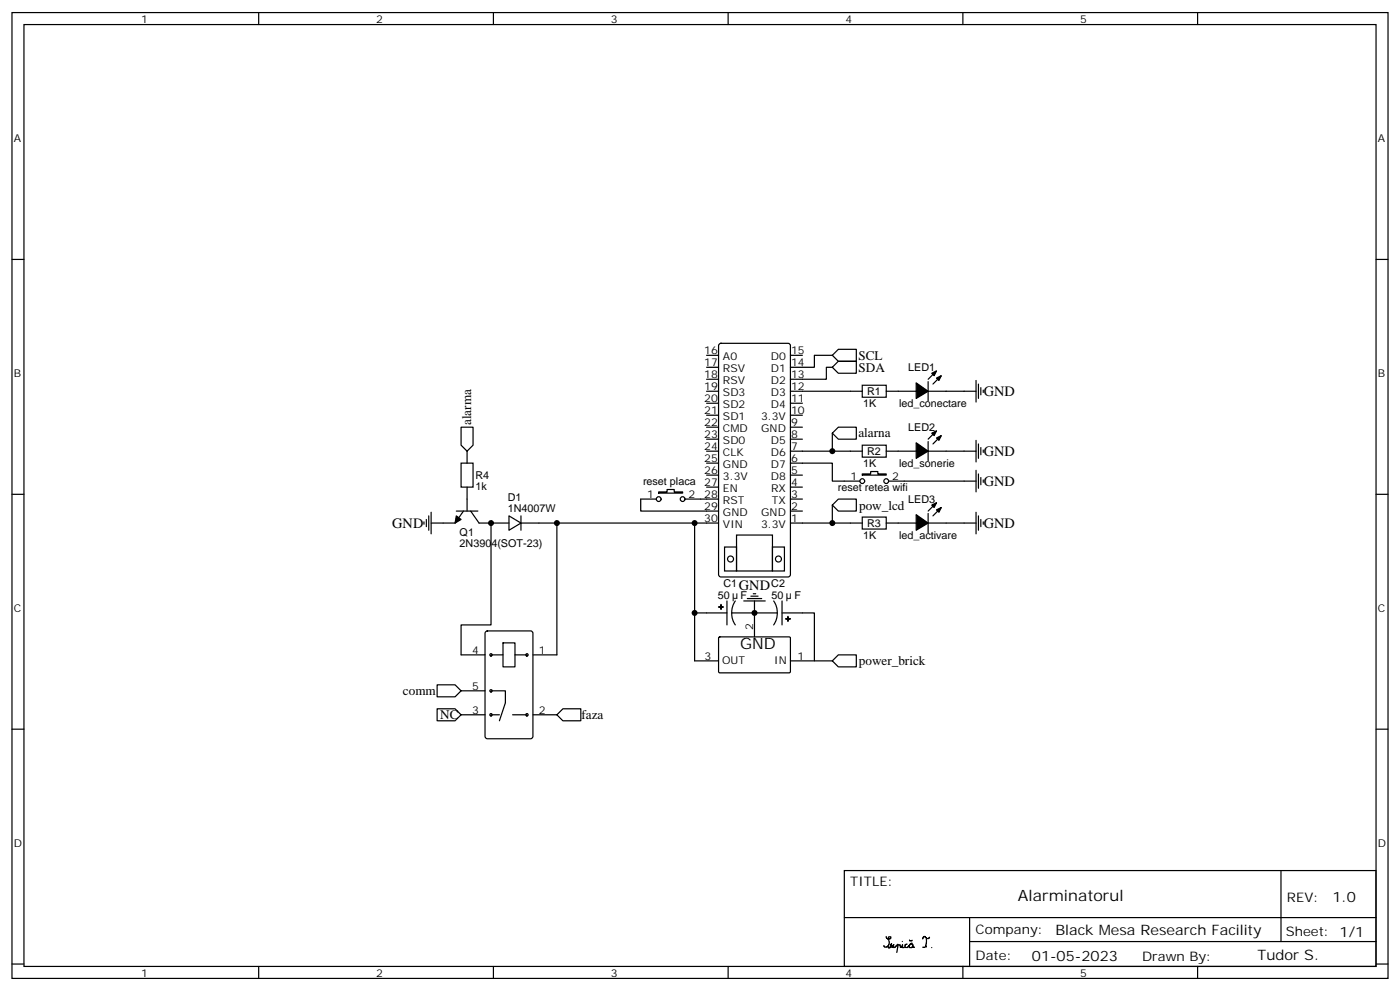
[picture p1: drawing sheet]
<svg xmlns="http://www.w3.org/2000/svg" width="412mm" height="292mm" viewBox="0 0 412 292" stroke-linecap="round" stroke-linejoin="round" font-family="sans-serif">
<g fill="none" stroke="#000" stroke-width=".35">
<path d="M3.5 3.7h405.4v284.3h-405.4zM7.1 7.2h398.2v277.3h-398.2zM76.2 3.7v3.5M145.3 3.7v3.5M214.5 3.7v3.5M283.6 3.7v3.5M352.8 3.7v3.5M3.5 76.4h3.6M405.3 76.4h3.6M208.1 118.7h3.6M208.1 115.2h3.6M208.1 111.7h3.6"/>
<path d="M208.1 108.1h3.6M208.1 104.6h3.6M211.9 101.3l.5-.2h19.7l.7 .4v67.7l-.4 .6-20 .1-.7-.5v-67.6zM232.8 118.7h3.6M232.8 115.2h21.2M232.8 104.6h3.6M245.2 108.1l1.7-1.7h5.3v3.5h-5.3zM245.2 104.6h-5.3v3.5h-7.1M245.2 108.1h-1.8v3.6h-10.6M246.9 102.8h5.3v3.6h-5.3l-1.7-1.8zM254 113.4h7.1v3.5h-7.1zM261.1 115.2h8.8"/>
<path d="M273.4 115.2h14.1M287.5 112v6.4M288.2 113.1v4.2M288.9 114.1v2.1M289.6 114.8v.7M135.8 136.3h3.5v7.1h-3.5zM135.8 125.8h3.5v5.3l-1.7 1.7-1.8-1.7zM137.6 132.8v3.5M208.1 139.9h3.6M208.1 136.3h3.6M208.1 132.8h3.6M208.1 129.3h3.6"/>
<path d="M208.1 125.8h3.6M208.1 122.2h3.6M232.8 136.3h12.4v5.3h8.1M232.8 139.9h3.6M232.8 132.8h21.2M232.8 129.3h3.6M232.8 125.8h3.6M232.8 122.2h3.6M245.2 127.5l1.7-1.7h5.3v3.5h-5.3zM245.2 127.5v5.3M254 131.1h7.1v3.5h-7.1zM254 139.5h2.5v-.7h2.1v.7h2.5v.4h-7.1z"/>
<path d="M261.1 132.8h8.8M273.4 132.8h14.1M287.5 129.6v6.4M287.5 138.5v6.3M288.2 130.7v4.2M288.2 139.5v4.3M288.9 131.8v2.1M289.6 132.5v.7M3.5 145.5h3.6M124.9 153.6v.7M125.6 152.9v2.1M126.3 151.9v4.2"/>
<path d="M127 150.8v6.4M134.4 150.5h6.4M136.5 150.5l-2.4 3.5h-7.1M137.6 143.4v7.1M138.6 150.5l2.5 3.5h8.8M144.6 154v30h-8.8v8.8h7.1M149.9 151.9l3.6 2.1-3.6 2.1zM153.5 154h10.5v38.8h-7M153.5 151.9v4.2M164 154h40.6M193.3 146.9h-4.6v3.6h23M194 144.8h2.5v-.7h2.1v.7h2.5v.4h-7.1z"/>
<path d="M201.8 146.9h9.9M208.1 143.4h3.6M211.7 154h-7.1v26.4M217 157.5h10.5v10.6h-10.5zM232.8 154h21.2M232.8 150.5h3.6M232.8 146.9h3.6M232.8 143.4h3.6M245.2 148.7l1.7-1.8h5.3v3.6h-5.3zM245.2 148.7v5.3M254 152.2h7.1v3.6h-7.1zM261.1 154h8.8"/>
<path d="M261.8 141.6h25.7M273.4 154h14.1M287.5 150.8v6.4M288.2 151.9v4.2M288.9 140.6v2.1M288.9 152.9v2.1M289.6 141.3v.7M289.6 153.6v.7M405.3 145.5h3.6M213.4 161h3.6v7.1h-3.6zM214.1 176.9v7.1M216.6 176.9l-.8 1.7-.3 1.8"/>
<path d="M219.1 176.9h6.3M220.1 176.2h4.3M221.2 175.5h2.1M221.9 174.8h.7M222.2 176.9v10.6M227.5 161h3.6v7.1h-3.6zM227.9 176.9l.8 1.7 .3 1.8M230.4 176.9v7.1M143.1 185.9l.5-.2h12.7l.6 .5 .1 30.6-.5 .6-12.9 .1-.7-.5v-30.6zM144.6 192.8h3.6M148.2 189.3h3.5v7h-3.5zM151.7 192.8h3.5"/>
<path d="M211.7 187.7l.3-.2h20.7l.1 .4v10l-.3 .2-20.7-.1-.1-.3zM214.1 180.4h-9.5v14.2h7.1M215.5 180.4l.3 1.9 .8 1.7M215.5 180.4h13.5M229 180.4l-.3 1.9-.8 1.7M230.4 180.4h9.5v14.2h5.3M232.8 194.6h7.1M245.2 194.6l1.7-1.8h5.3v3.5h-5.3zM3.5 214.7h3.6M128.8 201.6h5.3l1.7 1.8-1.7 1.7h-5.3zM128.8 208.7h5.3l1.7 1.7-1.7 1.8h-5.3zM135.8 210.4h7.1"/>
<path d="M135.8 203.4h7.1M144.6 203.4h4.3v3.5l-1.8 5.3M144.6 210.4h2.5M151 210.4h4.2M157 210.4h7M164 210.4l1.8-1.7h5.3v3.5h-5.3zM405.3 214.7h3.6M248.7 256.3h156.6v28.2h-156.6zM377.3 256.3v20.9M248.7 270.1h156.5M261.1 275.7v.5l.4 .2h.5l.4-.2v-.4l-.7 .1 .2 1.4-.2 1.1-1 .4-.4-.4M261.6 278.5l.1 .5 .3 .1 .6-1.3-.1 1h.4l.4-.7-.3 .8h.6l.9-.9-.3 2.4"/>
<path d="M264.4 278.3l.7-.2 .1 .7 .4 .1 .3-.8v.9l.5-.2M265.8 277.2h.1M267.2 278l-.6 .2v.7h.8l.6-.8M267.9 276.7l.2 .3h.5l.1-.2M268.7 277.7l-.5 .1-.3 .5 .1 .7h.5l.3-.3v-.6l-.3-.2M268.9 278l.1 .7 .4 .1M272.7 278.4l.2 .4M272.9 276.5l-.2 2.2-.9 .1M273.8 275.9l-.2 .4h-.6l-.5-.6h-.3l-.4 .7M274.5 278.9v.1M285.6 277.2h119.6M285.6 270.1v14.2"/>
<path d="M3.5 283.8h3.6M76.2 284.5v3.5M145.3 284.5v3.5M214.5 284.5v3.5M283.6 284.5v3.5M352.8 284.5v3.5M405.3 283.8h3.6"/>
<circle cx="194" cy="146.9" r=".71"/>
<circle cx="201.1" cy="146.9" r=".71"/>
<circle cx="254" cy="141.6" r=".71"/>
<circle cx="261.1" cy="141.6" r=".71"/>
<circle cx="215.2" cy="164.6" r=".88"/>
<circle cx="229.3" cy="164.6" r=".88"/>
<circle cx="144.6" cy="192.8" r=".35"/>
<circle cx="155.2" cy="192.8" r=".35"/>
<circle cx="144.6" cy="203.4" r=".35"/>
<circle cx="144.6" cy="210.4" r=".35"/>
<circle cx="155.2" cy="210.4" r=".35"/>
</g>
<g fill="#000" stroke="#000" stroke-width=".35">
<path d="M269.9 112.7l3.5 2.5-3.5 2.1zM273.4 112.4v5.6zM273.4 111.7l1.4-1.5zM274.8 113.1l1.4-1.4zM274.5 109.9l1.4-.7-.7 1.4zM275.9 111.3l1.4-.7-.7 1.4zM269.9 130.4l3.5 2.4-3.5 2.1zM273.4 130v5.6zM273.4 129.3l1.4-1.4zM274.8 130.7l1.4-1.4zM274.5 127.5l1.4-.7-.7 1.4zM275.9 128.9l1.4-.7-.7 1.4z"/>
<path d="M134.4 151.9l1.4 1-1.7 1.1zM269.9 151.5l3.5 2.5-3.5 2.1zM273.4 151.2v5.6zM273.4 150.5l1.4-1.5zM276.2 150.5l-1.4 1.4zM274.5 148.7l1.4-.7-.7 1.4zM275.9 150.1l1.4-.7-.7 1.4zM211.7 178.7h1.4zM212.4 178v1.4zM231.4 182.2h1.4zM232.1 181.5v1.4z"/>
</g>
<g fill="#000">
<circle cx="245.2" cy="132.8" r=".88"/>
<circle cx="144.6" cy="154" r=".88"/>
<circle cx="164" cy="154" r=".88"/>
<circle cx="204.6" cy="154" r=".88"/>
<circle cx="245.2" cy="154" r=".88"/>
<circle cx="204.6" cy="180.4" r=".88"/>
<circle cx="222.3" cy="180.4" r=".88"/>
</g>
<g font-size="4.6">
<text x="218" y="191">GND</text>
<text x="299.9" y="265.1">Alarminatorul</text>
</g>
<g font-size="4.2">
<text x="289.8" y="116.6">GND</text>
<text x="289.8" y="134.2">GND</text>
<text x="289.8" y="143.1">GND</text>
<text x="115.5" y="155.4">GND</text>
<text x="289.8" y="155.4">GND</text>
<text x="217.7" y="173.7">GND</text>
<text x="392.5" y="265.6">1.0</text>
<text x="310.9" y="275.1">Black Mesa Research Facility</text>
<text x="304" y="282.9">01-05-2023</text>
<text x="370.4" y="282.8">Tudor S.</text>
</g>
<g font-size="3.9">
<text x="252.9" y="105.9">SCL</text>
<text x="252.9" y="109.5">SDA</text>
<text x="138.8" y="125.1" transform="rotate(-90 138.8 125.1)">alarma</text>
<text x="252.9" y="128.7">alarna</text>
<text x="253.1" y="150">pow_lcd</text>
<text x="253" y="195.9">power_brick</text>
<text x="118.7" y="204.5">comm</text>
<text x="129.7" y="211.7">NC</text>
<text x="171.3" y="211.6">faza</text>
<text x="250.5" y="260.9">TITLE:</text>
<text x="379.1" y="265.6">REV:</text>
<text x="287.4" y="275.1">Company:</text>
<text x="378.7" y="275.7">Sheet: 1/1</text>
<text x="287.4" y="282.8">Date:</text>
<text x="336.4" y="282.8">Drawn By:</text>
</g>
<g font-size="3.2">
<text x="41.6" y="6.7">1</text>
<text x="110.8" y="6.7">2</text>
<text x="179.9" y="6.7">3</text>
<text x="249.1" y="6.7">4</text>
<text x="318.2" y="6.7">5</text>
<text x="4.1" y="41.8">A</text>
<text x="405.9" y="41.8">A</text>
<text x="207.5" y="107.8">17</text>
<text x="207.5" y="104.2">16</text>
<text x="213" y="106">A0</text>
<text x="227.1" y="106">D0</text>
<text x="233" y="104.2">15</text>
<text x="233" y="107.8">14</text>
<text x="4.1" y="110.9">B</text>
<text x="207.5" y="111.3">18</text>
<text x="213" y="113.1">RSV</text>
<text x="213" y="109.5">RSV</text>
<text x="227.1" y="109.5">D1</text>
<text x="227.1" y="113.1">D2</text>
<text x="233" y="111.3">13</text>
<text x="267.5" y="109.2">LED1</text>
<text x="405.9" y="110.9">B</text>
<text x="207.5" y="118.4">20</text>
<text x="207.5" y="114.8">19</text>
<text x="213" y="116.6">SD3</text>
<text x="227.1" y="116.6">D3</text>
<text x="233" y="114.8">12</text>
<text x="233" y="118.4">11</text>
<text x="254.3" y="119.9">1K</text>
<text x="255.4" y="116.4">R1</text>
<text x="264.8" y="119.8">led_conectare</text>
<text x="207.5" y="125.4">22</text>
<text x="207.5" y="121.9">21</text>
<text x="213" y="123.6">SD1</text>
<text x="213" y="120.1">SD2</text>
<text x="224.2" y="123.6">3.3V</text>
<text x="227.1" y="120.1">D4</text>
<text x="233" y="121.9">10</text>
<text x="233" y="125.4">9</text>
<text x="207.5" y="128.9">23</text>
<text x="213" y="130.7">SD0</text>
<text x="213" y="127.2">CMD</text>
<text x="224.2" y="127.2">GND</text>
<text x="227.1" y="130.7">D5</text>
<text x="233" y="128.9">8</text>
<text x="267.5" y="126.9">LED2</text>
<text x="207.5" y="136">25</text>
<text x="207.5" y="132.5">24</text>
<text x="213" y="137.8">GND</text>
<text x="213" y="134.2">CLK</text>
<text x="227.1" y="134.2">D6</text>
<text x="227.1" y="137.8">D7</text>
<text x="233" y="132.5">7</text>
<text x="233" y="136">6</text>
<text x="254.3" y="137.5">1K</text>
<text x="255.4" y="134">R2</text>
<text x="264.8" y="137.5">led_sonerie</text>
<text x="140.1" y="141">R4</text>
<text x="189.4" y="142.8">reset placa</text>
<text x="207.5" y="143.1">27</text>
<text x="207.5" y="139.5">26</text>
<text x="213" y="141.3">3.3V</text>
<text x="227.1" y="141.3">D8</text>
<text x="233" y="139.5">5</text>
<text x="233" y="143.1">4</text>
<text x="250.6" y="141.3">1</text>
<text x="262.8" y="141.3">2</text>
<text x="140.1" y="144.2">1k</text>
<text x="149.6" y="147.6">D1</text>
<text x="190.6" y="146.6">1</text>
<text x="202.8" y="146.6">2</text>
<text x="207.5" y="146.6">28</text>
<text x="213" y="148.3">RST</text>
<text x="213" y="144.8">EN</text>
<text x="227.1" y="144.8">RX</text>
<text x="227.4" y="148.3">TX</text>
<text x="233" y="146.6">3</text>
<text x="246.8" y="144.6">reset retea wifi</text>
<text x="267.5" y="148">LED3</text>
<text x="149.6" y="150.8">1N4007W</text>
<text x="207.5" y="153.6">30</text>
<text x="207.5" y="150.1">29</text>
<text x="213" y="155.4">VIN</text>
<text x="213" y="151.9">GND</text>
<text x="224.2" y="155.4">3.3V</text>
<text x="224.2" y="151.9">GND</text>
<text x="233" y="150.1">2</text>
<text x="233" y="153.6">1</text>
<text x="255.4" y="155.2">R3</text>
<text x="135.4" y="160.9">2N3904(SOT-23)</text>
<text x="135.4" y="157.7">Q1</text>
<text x="254.3" y="158.7">1K</text>
<text x="264.8" y="158.6">led_activare</text>
<text x="213.1" y="172.7">C1</text>
<text x="227.2" y="172.7">C2</text>
<text x="211.4" y="176.3">50</text>
<text x="218.1" y="176.3">F</text>
<text x="227.3" y="176.3">50</text>
<text x="234" y="176.3">F</text>
<text x="4.1" y="180.1">C</text>
<text x="221.9" y="185.4" transform="rotate(-90 221.9 185.4)">2</text>
<text x="405.9" y="180.1">C</text>
<text x="139.1" y="192.4">4</text>
<text x="158.7" y="192.4">1</text>
<text x="207.5" y="194.2">3</text>
<text x="212.7" y="195.6">OUT</text>
<text x="228.1" y="195.6">IN</text>
<text x="234.9" y="194.2">1</text>
<text x="139.1" y="203">5</text>
<text x="139.1" y="210.1">3</text>
<text x="158.7" y="210.1">2</text>
<text x="4.1" y="249.2">D</text>
<text x="405.9" y="249.2">D</text>
<text x="41.6" y="287.5">1</text>
<text x="110.8" y="287.5">2</text>
<text x="179.9" y="287.5">3</text>
<text x="249.1" y="287.5">4</text>
<text x="318.2" y="287.5">5</text>
</g>
</svg>
